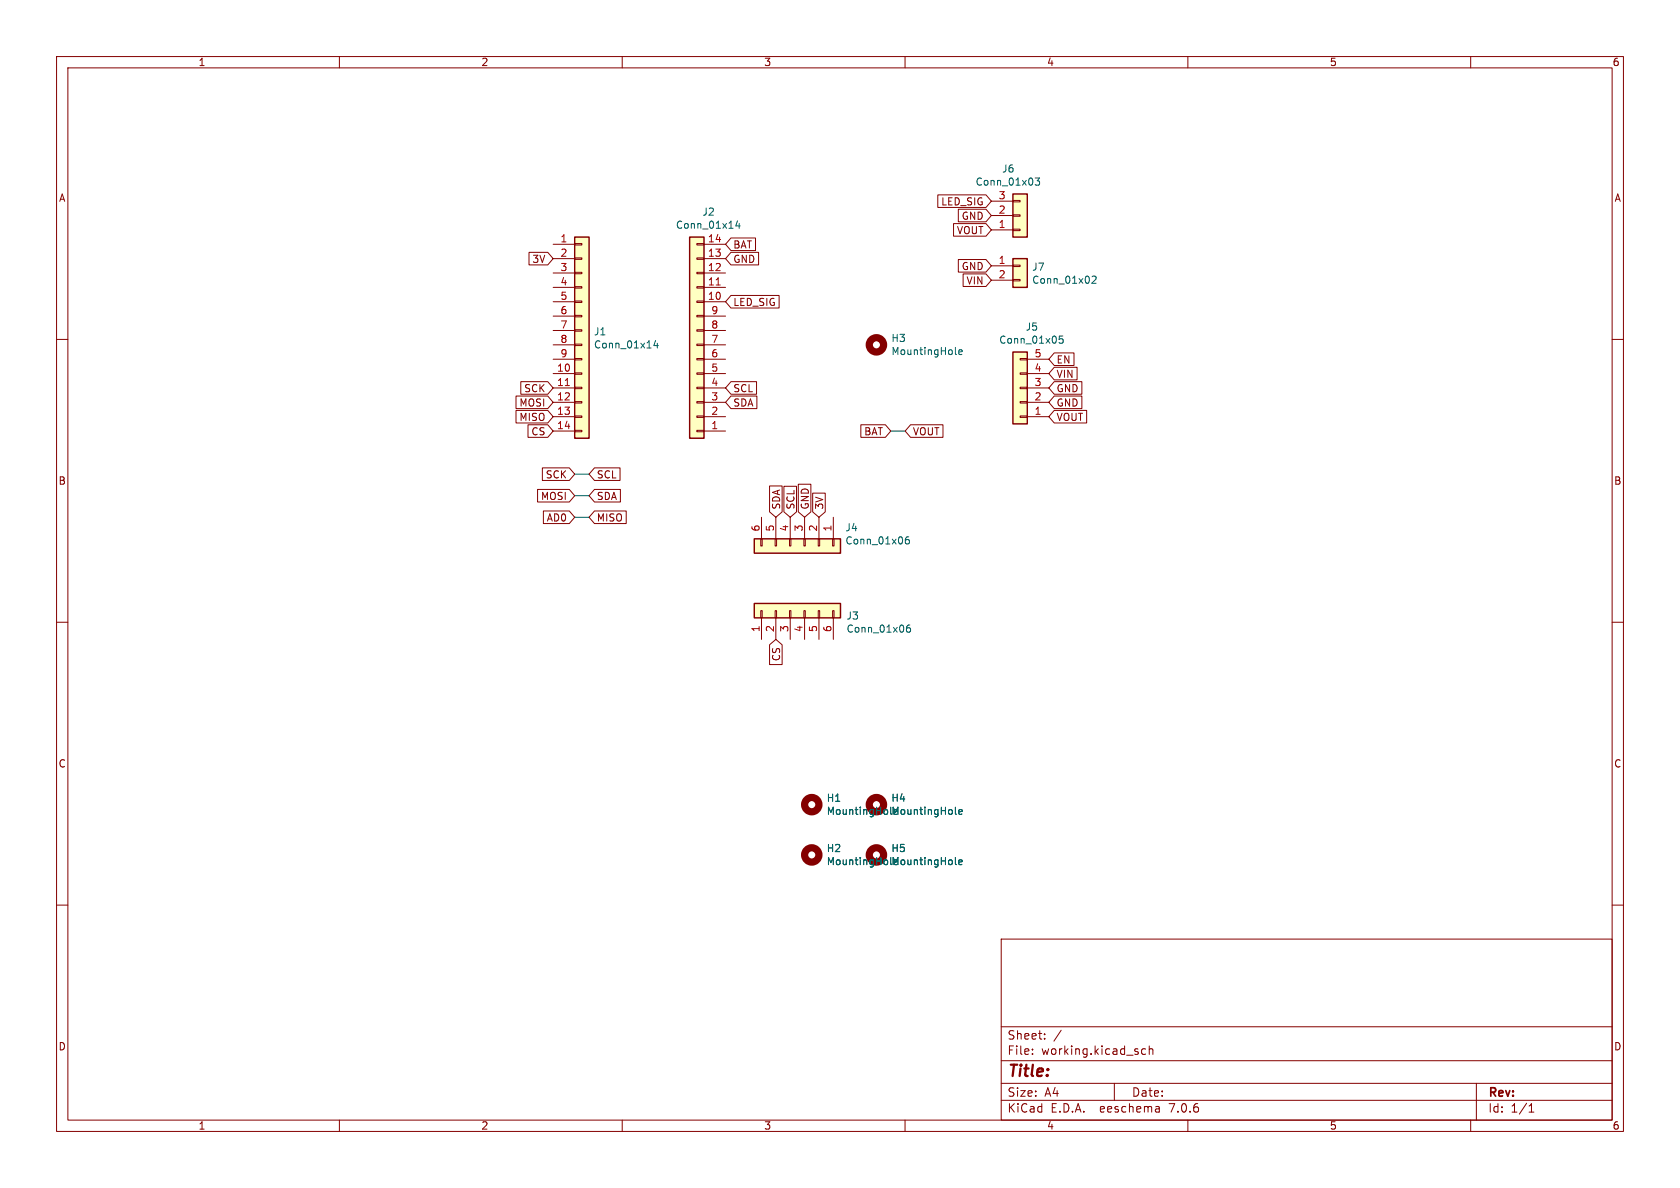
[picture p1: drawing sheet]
<svg xmlns="http://www.w3.org/2000/svg" width="297mm" height="210mm" viewBox="0 0 297 210" stroke-linecap="round" stroke-linejoin="round" font-family="sans-serif">
<g fill="none" stroke="#840000" stroke-width=".18">
<path d="M10 10h277v190h-277zM12 12h273v186h-273zM60 10v2M110 10v2M160 10v2M210 10v2M260 10v2M165.8 34.4h8.5l1 1.2-1 1.1h-8.5zM168.6 39.5h5.7l1 1.1-1 1.2h-5.7zM169.4 37h4.9l1 1.1-1 1.1h-4.9zM175.3 38.1h3.8M175.3 35.6h3.8"/>
<path d="M179.1 35.4h1.2v.3h-1.2zM179.1 38h1.2v.2h-1.2zM10 60h2M93.5 44.6h3.3l1 1.1-1 1.1h-3.3zM97.8 53.3h3.8M97.8 50.8h3.8M97.8 48.3h3.8M97.8 45.7h3.8M97.8 43.2h3.8M97.8 58.4h3.8M97.8 55.9h3.8M101.6 58.3h1.3v.2h-1.3z"/>
<path d="M101.6 55.8h1.3v.2h-1.3zM101.6 53.2h1.3v.3h-1.3zM101.6 50.7h1.3v.2h-1.3zM101.6 48.1h1.3v.3h-1.3zM101.6 45.6h1.3v.2h-1.3zM101.6 43.1h1.3v.2h-1.3zM123.2 43.1h1.3v.2h-1.3zM123.2 45.6h1.3v.2h-1.3zM123.2 48.1h1.3v.3h-1.3zM123.2 50.7h1.3v.2h-1.3zM123.2 53.2h1.3v.3h-1.3zM123.2 55.8h1.3v.2h-1.3z"/>
<path d="M123.2 58.3h1.3v.2h-1.3zM124.5 53.3h3.8M124.5 50.8h3.8M124.5 48.3h3.8M124.5 45.7h3.8M124.5 43.2h3.8M124.5 58.4h3.8M124.5 55.9h3.8M129.2 42.1h4.4v2.2h-4.4l-.9-1.1zM129.2 52.2h8.5v2.3h-8.5l-.9-1.2zM129.2 44.6h4.9v2.2h-4.9l-.9-1.1zM169.4 45.9h4.9l1 1.1-1 1.1h-4.9z"/>
<path d="M170.3 48.4h4l1 1.1-1 1.1h-4zM175.3 40.6h3.8M175.3 47h3.8M175.3 49.5h3.8M179.1 40.5h1.2v.3h-1.2zM179.1 49.4h1.2v.3h-1.2zM179.1 46.9h1.2v.2h-1.2zM285 60h2M91.2 70h5.6l1 1.1-1 1.1h-5.6zM91.2 72.5h5.6l1 1.2-1 1.1h-5.6zM92.1 67.5h4.7l1 1.1-1 1.1h-4.7zM93.3 75.1h3.5l1 1.1-1 1.1h-3.5z"/>
<path d="M97.8 76.2h3.8M97.8 73.7h3.8M97.8 71.1h3.8M97.8 68.6h3.8M97.8 66h3.8M97.8 63.5h3.8M97.8 61h3.8M101.6 76.1h1.3v.2h-1.3zM101.6 73.5h1.3v.3h-1.3zM101.6 71h1.3v.2h-1.3zM101.6 68.5h1.3v.2h-1.3zM101.6 65.9h1.3v.3h-1.3z"/>
<path d="M101.6 63.4h1.3v.2h-1.3zM101.6 60.8h1.3v.3h-1.3zM123.2 60.8h1.3v.3h-1.3zM123.2 63.4h1.3v.2h-1.3zM123.2 65.9h1.3v.3h-1.3zM123.2 68.5h1.3v.2h-1.3zM123.2 71h1.3v.2h-1.3zM123.2 73.5h1.3v.3h-1.3zM123.2 76.1h1.3v.2h-1.3zM124.5 76.2h3.8M124.5 73.7h3.8M124.5 71.1h3.8"/>
<path d="M124.5 68.6h3.8M124.5 66h3.8M124.5 63.5h3.8M124.5 61h3.8M129.2 70h4.6v2.2h-4.6l-.9-1.1zM129.2 67.5h4.5v2.2h-4.5l-.9-1.1zM152.2 75.1h4.3l1 1.1-1 1.1h-4.3zM161 75.1h5.7v2.2h-5.7l-1-1.1zM180.3 63.4h1.3v.2h-1.3zM180.3 65.9h1.3v.3h-1.3zM180.3 68.5h1.3v.2h-1.3zM180.3 71h1.3v.2h-1.3z"/>
<path d="M180.3 73.5h1.3v.3h-1.3zM181.6 73.7h3.8M181.6 71.1h3.8M181.6 68.6h3.8M181.6 66h3.8M181.6 63.5h3.8M186.4 70h4.9v2.2h-4.9l-1-1.1zM186.4 72.5h5.7v2.3h-5.7l-1-1.1zM186.4 64.9h4v2.3h-4l-1-1.2zM186.4 67.5h4.9v2.2h-4.9l-1-1.1zM186.4 62.4h3.5v2.2h-3.5l-1-1.1zM95 86.5h5.6l1 1.1-1 1.1h-5.6z"/>
<path d="M95.9 82.7h4.7l1 1.1-1 1.1h-4.7zM96.1 90.3h4.5l1 1.1-1 1.2h-4.5zM105.1 86.5h4.6v2.2h-4.6l-1-1.1zM105.1 90.3h5.6v2.3h-5.6l-1-1.2zM105.1 82.7h4.5v2.2h-4.5l-1-1.1zM134.5 95.3h.2v1.2h-.2zM134.6 91.4v3.9M136 85.9h2.3v4.6l-1.1 .9-1.2-.9zM137 95.3h.3v1.2h-.3zM137.2 91.4v3.9M138.6 86h2.2v4.5l-1.1 .9-1.1-.9zM139.6 95.3h.2v1.2h-.2z"/>
<path d="M139.7 91.4v3.9M141.1 85.6h2.3v4.9l-1.2 .9-1.1-.9zM142.1 95.3h.3v1.2h-.3zM142.2 91.4v3.9M143.7 87.2h2.2v3.3l-1.1 .9-1.1-.9zM144.7 95.3h.2v1.2h-.2zM144.8 91.4v3.9M147.2 95.3h.2v1.2h-.2zM147.3 91.4v3.9M10 110h2M134.5 108h.2v1.2h-.2zM134.6 109.2v3.8"/>
<path d="M136 114l1.2-1 1.1 1v3.5h-2.3zM137 108h.3v1.2h-.3zM137.2 109.2v3.8M139.6 108h.2v1.2h-.2zM139.7 109.2v3.8M142.1 108h.3v1.2h-.3zM142.2 109.2v3.8M144.7 108h.2v1.2h-.2zM144.8 109.2v3.8M147.2 108h.2v1.2h-.2zM147.3 109.2v3.8M285 110h2"/>
<path d="M10 160h2M285 160h2M177 166h108v32h-108zM60 198v2M110 198v2M160 198v2M177 194.5h108M177 191.5h108M177 187.5h108M177 181.5h108M182.5 186.3v.1M182.5 185.5v.1"/>
<path d="M184.7 183.6v.1M184.7 182.8v.1M187.6 182.1l-1.3 2M197 191.5v3M202.5 185.5l-.4-.1-.3 .3v.4l.2 .2h.5M203.2 185.5l.2-.1 .3 .1 .1 .9M203.2 184.9v1.5M204.9 195.7l.1 .9M205 196.5l-.2 .1M205 196h-.2M210 198v2M260 198v2"/>
<path d="M261 191.5v6.5M270.3 196.6h.9M270.3 195.5l.4-.4v1.5"/>
</g>
<g fill="#ffffc2" stroke="#ffffc2" stroke-width=".18">
<path d="M121.9 41.9h2.6v35.6h-2.6z"/>
<path d="M179.1 62.2h2.5v12.7h-2.5z"/>
<path d="M101.6 41.9h2.5v35.6h-2.5z"/>
<path d="M179.1 34.3h2.5v7.6h-2.5z"/>
<path d="M179.1 45.7h2.5v5.1h-2.5z"/>
<path d="M133.3 95.3h15.3v2.5h-15.3z"/>
<path d="M133.3 106.7h15.3v2.5h-15.3z"/>
</g>
<path d="M179.1 34.3h2.5v7.6h-2.5zM101.6 41.9h2.5v35.6h-2.5zM121.9 41.9h2.6v35.6h-2.6zM179.1 45.7h2.5v5.1h-2.5zM179.1 62.2h2.5v12.7h-2.5zM133.3 95.3h15.3v2.5h-15.3zM133.3 106.7h15.3v2.5h-15.3z" fill="none" stroke="#840000" stroke-width=".25"/>
<path d="M126.6 50.4h.7M99.9 68.2h.8" fill="none" stroke="#a90000" stroke-width=".18"/>
<g fill="none" stroke="#006464" stroke-width=".18">
<path d="M130.4 39l-.3 .9h.8M130.7 39.5v.9M183 31.5h.8l-.4 .4 .3 .2v.5l-.2 .1-.5-.1M187.9 59.4h-.6l-.1 .6 .2-.1 .4 .1 .2 .1-.1 .5-.2 .1-.5-.1M193.1 48.9l.5-.1 .2 .4-.8 .9h.8M115.9 60.2l-.3 .9h.8M116.2 60.7v.8M168.9 62.5l.2 .2M169.5 62.3l.6-.2-.1-.2-.3-.1-.2 .2 .1 .6h.4M160.7 94.9l-.4 .1a.86 .86 0 0 0 0 1.2l.4-.2 .1-.4-.3-.2h-.3l-.2 .2M160.9 110.5h-.4a.86 .86 0 0 0 0 1.3l.4-.2 .1-.4-.3-.2h-.3l-.2 .2M168.9 143.8l.2 .2"/>
<path d="M168.9 152.7l.2 .2M169.5 143.5l.6-.1-.1-.2-.3-.1-.2 .2 .1 .6h.4M169.5 152.4l.6-.1-.1-.2-.3-.1-.2 .2 .1 .6h.4"/>
</g>
<g fill="none" stroke="#840000" stroke-width="1.3">
<circle cx="154.9" cy="61" r="1.27"/>
<circle cx="143.5" cy="151.1" r="1.27"/>
<circle cx="143.5" cy="142.2" r="1.27"/>
<circle cx="154.9" cy="142.2" r="1.27"/>
<circle cx="154.9" cy="151.1" r="1.27"/>
</g>
<path d="M157.5 76.2h2.5M101.6 87.6h2.5M101.6 83.8h2.5M101.6 91.4h2.5" fill="none" stroke="#009600" stroke-width=".18"/>
<text font-size="2.8" fill="#840000" x="178" y="190.9">Title:</text>
<g font-size="2.1" fill="#840000">
<text x="178" y="184">Sheet:</text>
<text x="178" y="186.7">File:</text>
<text x="184.1" y="186.7">working.kicad_sch</text>
<text x="178" y="196.9">KiCad</text>
<text x="178" y="194.1">Size:</text>
<text x="184.7" y="194.1">A4</text>
<text x="185.7" y="196.9">E.D.A.</text>
<text x="194.6" y="196.9">eeschema</text>
<text x="200" y="194.1">Date:</text>
<text x="207" y="196.9">7.0.6</text>
<text x="263" y="194.3">Rev:</text>
<text x="263" y="196.9">Id:</text>
<text x="267.1" y="196.9">1/1</text>
</g>
<g font-size="1.8" fill="#840000">
<text x="35" y="11.9">1</text>
<text x="85" y="11.9">2</text>
<text x="135" y="11.9">3</text>
<text x="185" y="11.9">4</text>
<text x="235" y="11.9">5</text>
<text x="285" y="11.9">6</text>
<text x="10.3" y="35.9">A</text>
<text x="285.3" y="35.9">A</text>
<text x="166.3" y="36.5">LED_SIG</text>
<text x="169.1" y="41.6">VOUT</text>
<text x="169.9" y="39.1">GND</text>
<text x="94" y="46.7">3V</text>
<text x="129.5" y="44.1">BAT</text>
<text x="129.5" y="46.7">GND</text>
<text x="169.9" y="47.9">GND</text>
<text x="170.8" y="50.5">VIN</text>
<text x="129.5" y="54.3">LED_SIG</text>
<text x="186.7" y="64.5">EN</text>
<text x="92.6" y="69.5">SCK</text>
<text x="129.5" y="69.5">SCL</text>
<text x="186.7" y="67">VIN</text>
<text x="186.7" y="69.5">GND</text>
<text x="91.7" y="72.1">MOSI</text>
<text x="91.7" y="74.6">MISO</text>
<text x="93.8" y="77.2">CS</text>
<text x="129.5" y="72.1">SDA</text>
<text x="152.7" y="77.2">BAT</text>
<text x="161.3" y="77.2">VOUT</text>
<text x="186.7" y="72.1">GND</text>
<text x="186.7" y="74.6">VOUT</text>
<text x="10.3" y="85.9">B</text>
<text x="95.5" y="88.6">MOSI</text>
<text x="96.4" y="84.8">SCK</text>
<text x="105.4" y="88.6">SDA</text>
<text x="105.4" y="84.8">SCL</text>
<text x="285.3" y="85.9">B</text>
<text x="96.6" y="92.4">AD0</text>
<text x="105.4" y="92.4">MISO</text>
<text x="138.1" y="90.2" transform="rotate(-90 138.1 90.2)">SDA</text>
<text x="140.7" y="90.2" transform="rotate(-90 140.7 90.2)">SCL</text>
<text x="143.2" y="90.2" transform="rotate(-90 143.2 90.2)">GND</text>
<text x="145.7" y="90.2" transform="rotate(-90 145.7 90.2)">3V</text>
<text x="138.1" y="117" transform="rotate(-90 138.1 117)">CS</text>
<text x="10.3" y="135.9">C</text>
<text x="285.3" y="135.9">C</text>
<text x="10.3" y="185.9">D</text>
<text x="285.3" y="185.9">D</text>
<text x="35" y="199.9">1</text>
<text x="85" y="199.9">2</text>
<text x="135" y="199.9">3</text>
<text x="185" y="199.9">4</text>
<text x="235" y="199.9">5</text>
<text x="285" y="199.9">6</text>
</g>
<g font-size="1.8" fill="#006464">
<text x="172.4" y="33">Conn_01x03</text>
<text x="177.1" y="30.7">J6</text>
<text x="119.4" y="40.6">Conn_01x14</text>
<text x="124.1" y="38.3">J2</text>
<text x="182.4" y="48.1">J7</text>
<text x="182.4" y="50.4">Conn_01x02</text>
<text x="104.9" y="59.5">J1</text>
<text x="181.2" y="58.6">J5</text>
<text x="104.9" y="61.8">Conn_01x14</text>
<text x="157.5" y="60.7">H3</text>
<text x="157.5" y="63">MountingHole</text>
<text x="176.5" y="61">Conn_01x05</text>
<text x="149.4" y="94.1">J4</text>
<text x="149.4" y="96.4">Conn_01x06</text>
<text x="149.6" y="109.7">J3</text>
<text x="149.6" y="112">Conn_01x06</text>
<text x="146.1" y="141.9">H1</text>
<text x="157.5" y="141.9">H4</text>
<text x="146.1" y="144.2">MountingHole MountingHole</text>
<text x="146.1" y="150.8">H2</text>
<text x="146.1" y="153.1">MountingHole MountingHole</text>
<text x="157.5" y="150.8">H5</text>
</g>
<g font-size="1.8" fill="#a90000">
<text x="176.5" y="35.3">3</text>
<text x="176.5" y="40.4">1</text>
<text x="176.5" y="37.8">2</text>
<text x="99" y="42.9">1</text>
<text x="99" y="45.5">2</text>
<text x="125.1" y="45.5">13</text>
<text x="125.1" y="42.9">14</text>
<text x="176.5" y="46.7">1</text>
<text x="99" y="48">3</text>
<text x="99" y="50.5">4</text>
<text x="99" y="53.1">5</text>
<text x="125.1" y="53.1">10</text>
<text x="125.1" y="50.5">11</text>
<text x="125.1" y="48">12</text>
<text x="176.5" y="49.3">2</text>
<text x="99" y="55.6">6</text>
<text x="99" y="58.2">7</text>
<text x="125.7" y="58.2">8</text>
<text x="125.7" y="55.6">9</text>
<text x="98.4" y="65.8">10</text>
<text x="99" y="60.7">8</text>
<text x="99" y="63.2">9</text>
<text x="125.7" y="65.8">5</text>
<text x="125.7" y="63.2">6</text>
<text x="125.7" y="60.7">7</text>
<text x="182.8" y="65.8">4</text>
<text x="182.8" y="63.2">5</text>
<text x="98.4" y="68.3">11</text>
<text x="98.4" y="70.9">12</text>
<text x="125.7" y="70.9">3</text>
<text x="125.7" y="68.3">4</text>
<text x="182.8" y="70.9">2</text>
<text x="182.8" y="68.3">3</text>
<text x="98.4" y="73.4">13</text>
<text x="98.4" y="75.9">14</text>
<text x="125.7" y="75.9">1</text>
<text x="125.7" y="73.4">2</text>
<text x="182.8" y="73.4">1</text>
<text x="134.4" y="94.1" transform="rotate(-90 134.4 94.1)">6</text>
<text x="136.9" y="94.1" transform="rotate(-90 136.9 94.1)">5</text>
<text x="139.4" y="94.1" transform="rotate(-90 139.4 94.1)">4</text>
<text x="142" y="94.1" transform="rotate(-90 142 94.1)">3</text>
<text x="144.5" y="94.1" transform="rotate(-90 144.5 94.1)">2</text>
<text x="147.1" y="94.1" transform="rotate(-90 147.1 94.1)">1</text>
<text x="134.4" y="111.8" transform="rotate(-90 134.4 111.8)">1</text>
<text x="136.9" y="111.8" transform="rotate(-90 136.9 111.8)">2</text>
<text x="139.4" y="111.8" transform="rotate(-90 139.4 111.8)">3</text>
<text x="142" y="111.8" transform="rotate(-90 142 111.8)">4</text>
<text x="144.5" y="111.8" transform="rotate(-90 144.5 111.8)">5</text>
<text x="147.1" y="111.8" transform="rotate(-90 147.1 111.8)">6</text>
</g>
</svg>
